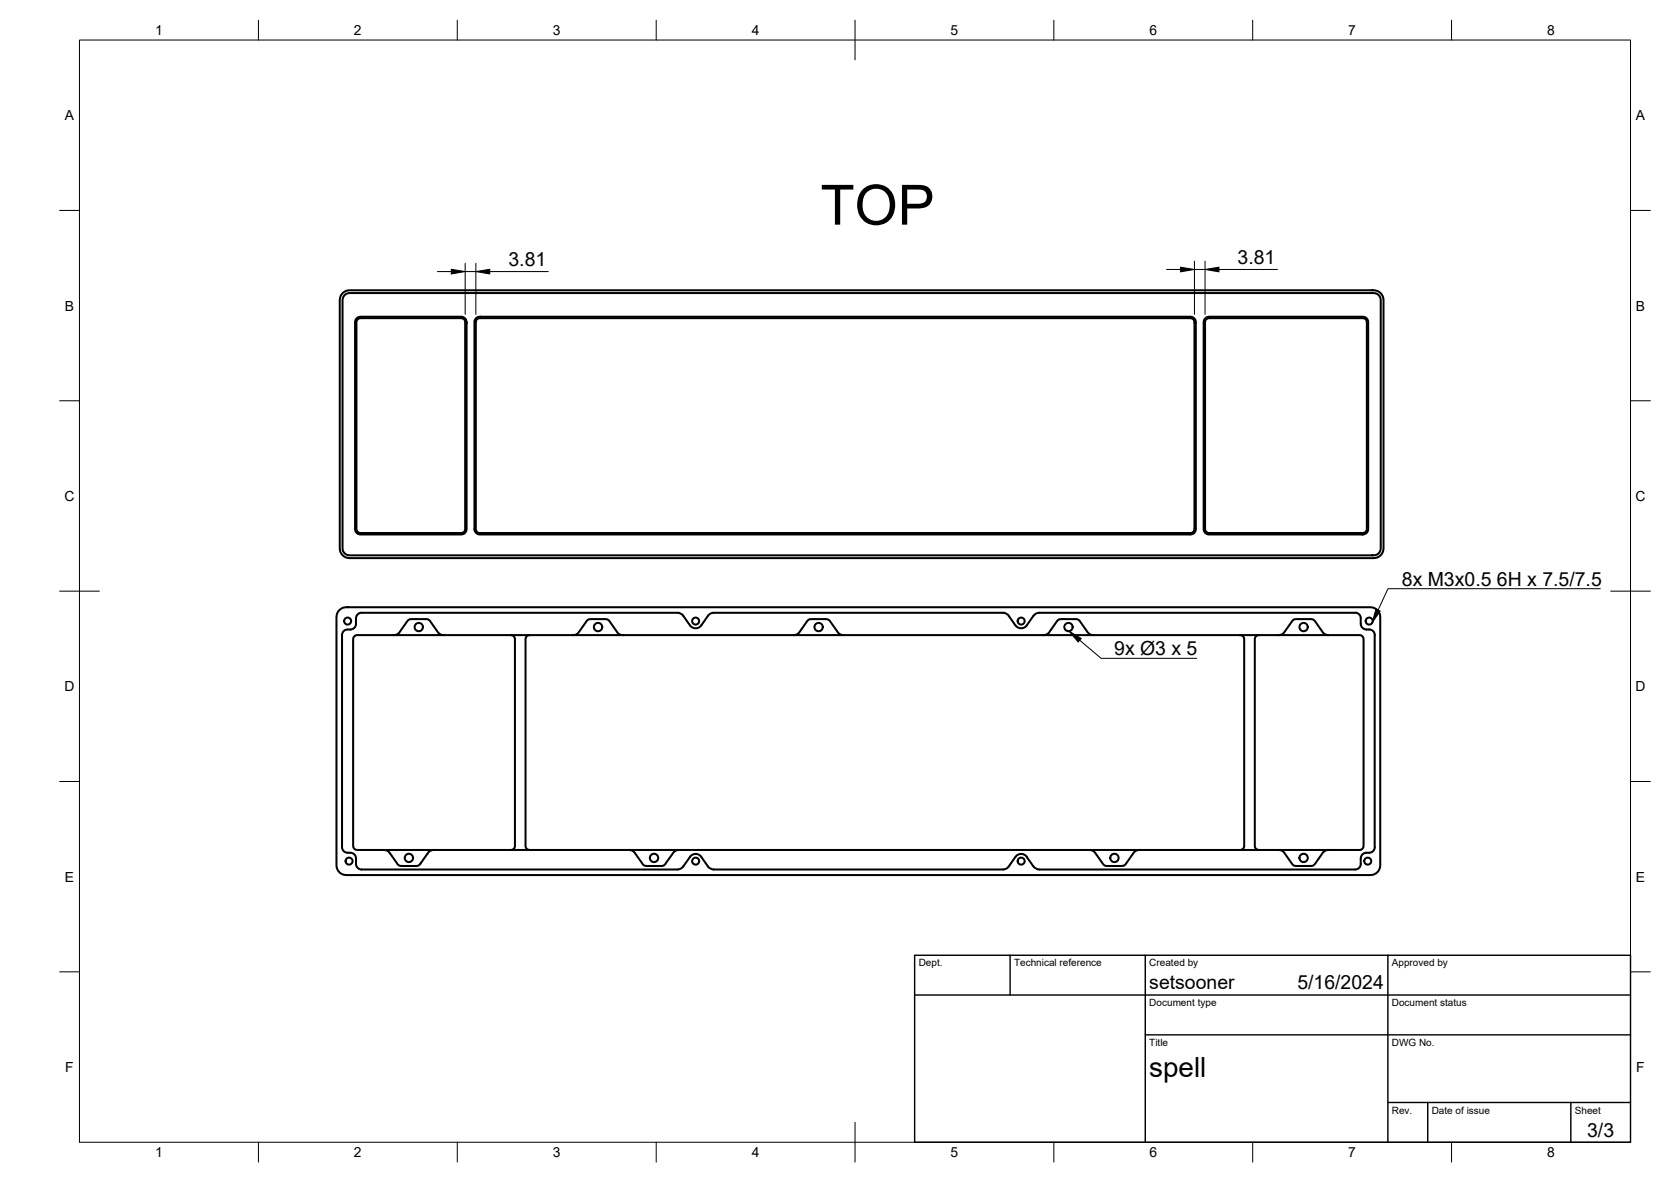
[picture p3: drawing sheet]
<svg xmlns="http://www.w3.org/2000/svg" width="420mm" height="297mm" viewBox="0 0 420 297" stroke-linecap="round" stroke-linejoin="round" font-family="sans-serif">
<!-- layer: Visible -->
<g fill="none" stroke="#000" stroke-width=".51">
<path d="M86.2 73.6l.8-.5 .9-.2 258 .1 .8 .3 .7 .7 .5 1.4-.1 62.9-.3 .8-.6 .7-1.5 .5-258-.1-.8-.3-.7-.7-.5-1.4v-62.4l.2-1zM86.6 74.2l.5-.4 .8-.2 258 .1 .9 .6 .4 1.1-.1 62.9-.6 .9-1.1 .4-258-.1-.9-.6-.4-1.1v-62.4zM89.6 80.1l1-.5h25.4l.7 .2 .5 .6 .1 52.4-.2 .9-.5 .4-.6 .2h-25.4l-.7-.2-.5-.6-.1-.5v-52.1zM89.9 80.3l.6-.3h25.6l.7 .5 .2 .4v52.2l-.3 .5-.4 .3h-25.8l-.8-.6-.1-52.2zM119.7 80l.9-.4 179.1 .1 .7 .4 .3 .7-.1 52.6-.5 .7-.7 .2-179.2-.1-.5-.3-.4-.8v-52.3zM119.9 80.3l.6-.3h179.2l.4 .3 .2 .6v52.3l-.4 .6-.5 .1h-178.9l-.6-.3-.3-.6v-52.1zM303 80l1-.4h38.7l.7 .2 .4 .4 .2 .7v52.1l-.1 .6-.5 .5-.6 .2h-38.9l-.9-.5-.4-.9v-51.9zM303.2 80.3l.7-.3h38.9l.7 .3 .2 .8v51.7l-.1 .5-.3 .5-.5 .1h-39l-.6-.3-.2-.5v-52.3zM85.4 153.3l.7-.5 .9-.2 258.1 .1 .8 .3 .7 .6 .4 1.4v63l-.3 .8-.7 .6-1.4 .5-258.1-.1-.8-.3-.6-.6-.5-1.4v-62.5l.2-.9zM87.4 158.2h.7M87.4 158.2a1.41 1.41 0 0 0-1.4 1.4v53.3a1.41 1.41 0 0 0 1.4 1.4M89.1 159.9l.6-.3 9.9-.1 .8-.6 2-2.9 .5-.3 .5-.1h3.8l.6 .1 2.5 3.4 .6 .4 .5 .1h32.8l1-.4 2.4-3.2 .9-.4h3.8l.6 .2 2.4 3.3 .6 .4 .6 .1h43.2l.6-.1 .6-.4 2.2-3.1 .8-.4 4.3 .1 .5 .4 2.1 3 .6 .4 .6 .1h50.5l1.1-.4 2.2-3.1 .3-.4 .6-.1 4.3 .1 .6 .4 2 3 .6 .4 .6 .1h46.8l.7-.2 .5-.3 2.2-3.1 .4-.3 4.5-.1 .7 .4 1.9 2.8 .8 .7 8.6 .1 .6 .3 .3 .4v52.6l-.4 .5-.5 .2-8.6 .1-.7 .6-2 2.8-.3 .4-.6 .1-4.3-.1-.5-.4-2.1-2.9-.5-.4-.8-.2h-35.1l-1.1 .4-2.3 3.2-.9 .4-4.3-.1-.5-.4-2.1-2.9-.4-.4-.8-.2h-103.4l-1.1 .4-2.2 3.2-1 .4-4.3-.1-2.5-3.3-.5-.4-.8-.2h-49.2l-.6 .1-.6 .4-2.6 3.4-4.6 .1-.6-.4-2-2.9-.6-.5-.8-.2h-6.9l-.6-.3-.3-.4v-52.2z"/>
<path d="M90.9 154h79.5a1.75 1.75 0 0 1 1.4 .7l1.7 2.4a1.75 1.75 0 0 0 2.8 0l1.7-2.4a1.75 1.75 0 0 1 1.5-.7h72.7a1.67 1.67 0 0 1 1.4 .7l1.7 2.4a1.75 1.75 0 0 0 2.9 0l1.7-2.4a1.83 1.83 0 0 1 1.4-.7h79.4M90.9 154a1.41 1.41 0 0 0-1.4 1.4v1.4a1.41 1.41 0 0 1-1.4 1.4M98.9 159.6h12.8M128.3 159.6l.8 .2 .4 .7v52.2l-.5 .8-.7 .1M133.3 159.6l-.7 .2-.5 .8v52l.4 .8 .8 .2M143.9 159.6h12.9M199.4 159.6h12.8M262.2 159.6h12.9M311.7 159.6l.8 .2 .3 .8v52l-.4 .9-.7 .1M316.7 159.6l-.7 .2-.5 .8v52l.4 .8 .8 .2M321.3 159.6h12.9M340.8 154a1.41 1.41 0 0 1 1.4 1.4l-.1 1.4a1.45 1.45 0 0 0 1.5 1.4"/>
<path d="M343.6 158.2h.7M344.3 158.2a1.41 1.41 0 0 1 1.4 1.4v53.3a1.56 1.56 0 0 1-2.1 1.4M87.4 214.3h.7M88.1 214.3a1.41 1.41 0 0 1 1.4 1.4v1.4a1.41 1.41 0 0 0 1.4 1.4h79.5l1.1-.4 2-2.8a1.73 1.73 0 0 1 2.8 .1l2 2.7 1.2 .4h72.7a1.73 1.73 0 0 0 1.4-.7l1.7-2.5a1.71 1.71 0 0 1 2.9 .1l2 2.7 1.1 .4h79.5a1.38 1.38 0 0 0 1.3-1.4l.1-1.4a1.41 1.41 0 0 1 1.4-1.4M96.4 213.6h12.8M158 213.6h12.9M273.8 213.6h12.8M321.3 213.6h12.9"/>
<circle cx="87.4" cy="156.1" r=".88"/>
<circle cx="105.3" cy="157.6" r="1.05"/>
<circle cx="150.4" cy="157.6" r="1.05"/>
<circle cx="174.9" cy="156.1" r=".88"/>
<circle cx="205.8" cy="157.6" r="1.05"/>
<circle cx="256.8" cy="156.1" r=".88"/>
<circle cx="268.7" cy="157.6" r="1.05"/>
<circle cx="327.8" cy="157.6" r="1.05"/>
<circle cx="344.3" cy="156.1" r=".88"/>
<circle cx="87.8" cy="216.4" r=".88"/>
<circle cx="102.8" cy="215.6" r="1.05"/>
<circle cx="164.5" cy="215.6" r="1.05"/>
<circle cx="174.9" cy="216.4" r=".88"/>
<circle cx="256.8" cy="216.4" r=".88"/>
<circle cx="280.2" cy="215.6" r="1.05"/>
<circle cx="327.8" cy="215.6" r="1.05"/>
<circle cx="343.9" cy="216.4" r=".88"/>
</g>
<!-- layer: BORDER -->
<g fill="none" stroke="#000" stroke-width=".25">
<path d="M20 10.1h390v276.9h-390zM65 5.1v5M115 5.1v5M165 5.1v5M215 5.1v10M265 5.1v5M315 5.1v5M365 5.1v5M15 52.9h5M410 52.9h5M15 100.7h5M410 100.7h5"/>
<path d="M15 148.6h10M405 148.6h10M15 196.4h5M410 196.4h5M15 244.2h5M410 244.2h5M65 287v5M115 287v5M165 287v5M215 282.1v9.9M265 287v5M315 287v5"/>
<path d="M365 287v5"/>
</g>
<!-- layer: TITLEBLOCK -->
<path d="M230 240.1h180v46.9h-180zM230 250h180M254 240.1v9.9M288 240.1v46.9M349 240.1v46.9M288 260.1h122M349 277.1h61M359 277.1v9.9M395 277.1v9.9" fill="none" stroke="#000" stroke-width=".36"/>
<!-- layer: Hole Notes -->
<path d="M346 153.1l1 .5-2 2.9zM268.8 158.6l3.1 1.9-.8 .8z" fill="#000" stroke="#000" stroke-width=".25"/>
<path d="M402.4 147.9h-53.4l-2.5 5.4M271.5 160.9l5.4 4.5h24" fill="none" stroke="#000" stroke-width=".25"/>
<!-- layer: FD_Dimensions -->
<path d="M110 68.2h3.5M117 66.2v12.8M117 68.2h2.7M119.7 66.2v12.8M123.1 68.2h14.8M293.3 67.7h3.5M300.3 65.6v13.4M300.3 67.7h2.7M303 65.6v13.4M306.5 67.7h14.7" fill="none" stroke="#000" stroke-width=".25"/>
<path d="M113.5 67.7l3.5 .5-3.5 .6zM119.7 68.2l3.4-.5v1.1zM296.8 67.1l3.5 .6-3.5 .6zM303 67.7l3.5-.6v1.2z" fill="#000" stroke="#000" stroke-width=".25"/>
<text font-size="14" x="206.3" y="56.5">TOP</text>
<text font-size="7" x="289" y="270.6">spell</text>
<g font-size="4.9">
<text x="127.8" y="66.8">3.81</text>
<text x="311.2" y="66.3">3.81</text>
<text x="352.5" y="147.2">8x M3x0.5</text>
<text x="376.4" y="147.2">6H x 7.5/7.5</text>
<text x="280.2" y="164.7">9x Ø3 x 5</text>
<text x="289" y="248.5">setsooner</text>
<text x="326.2" y="248.5">5/16/2024</text>
<text x="399.1" y="285.7">3/3</text>
</g>
<g font-size="3.5">
<text x="39" y="8.8">1</text>
<text x="89" y="8.8">2</text>
<text x="139" y="8.8">3</text>
<text x="189" y="8.8">4</text>
<text x="239" y="8.8">5</text>
<text x="289" y="8.8">6</text>
<text x="339" y="8.8">7</text>
<text x="389" y="8.8">8</text>
<text x="16.3" y="30.2">A</text>
<text x="411.3" y="30.2">A</text>
<text x="16.3" y="78">B</text>
<text x="411.3" y="78">B</text>
<text x="16.2" y="125.9">C</text>
<text x="411.2" y="125.9">C</text>
<text x="16.2" y="173.7">D</text>
<text x="411.2" y="173.7">D</text>
<text x="16.3" y="221.6">E</text>
<text x="411.3" y="221.6">E</text>
<text x="16.4" y="269.4">F</text>
<text x="411.4" y="269.4">F</text>
<text x="39" y="290.8">1</text>
<text x="89" y="290.8">2</text>
<text x="139" y="290.8">3</text>
<text x="189" y="290.8">4</text>
<text x="239" y="290.8">5</text>
<text x="289" y="290.8">6</text>
<text x="339" y="290.8">7</text>
<text x="389" y="290.8">8</text>
</g>
<g font-size="2.5">
<text x="231" y="242.9">Dept.</text>
<text x="255" y="242.9">Technical reference</text>
<text x="289" y="242.9">Created by</text>
<text x="350" y="242.9">Approved by</text>
<text x="289" y="252.8">Document type</text>
<text x="350" y="252.8">Document status</text>
<text x="289" y="262.9">Title</text>
<text x="350" y="262.9">DWG No.</text>
<text x="350" y="279.9">Rev.</text>
<text x="360" y="279.9">Date of issue</text>
<text x="396" y="279.9">Sheet</text>
</g>
</svg>
